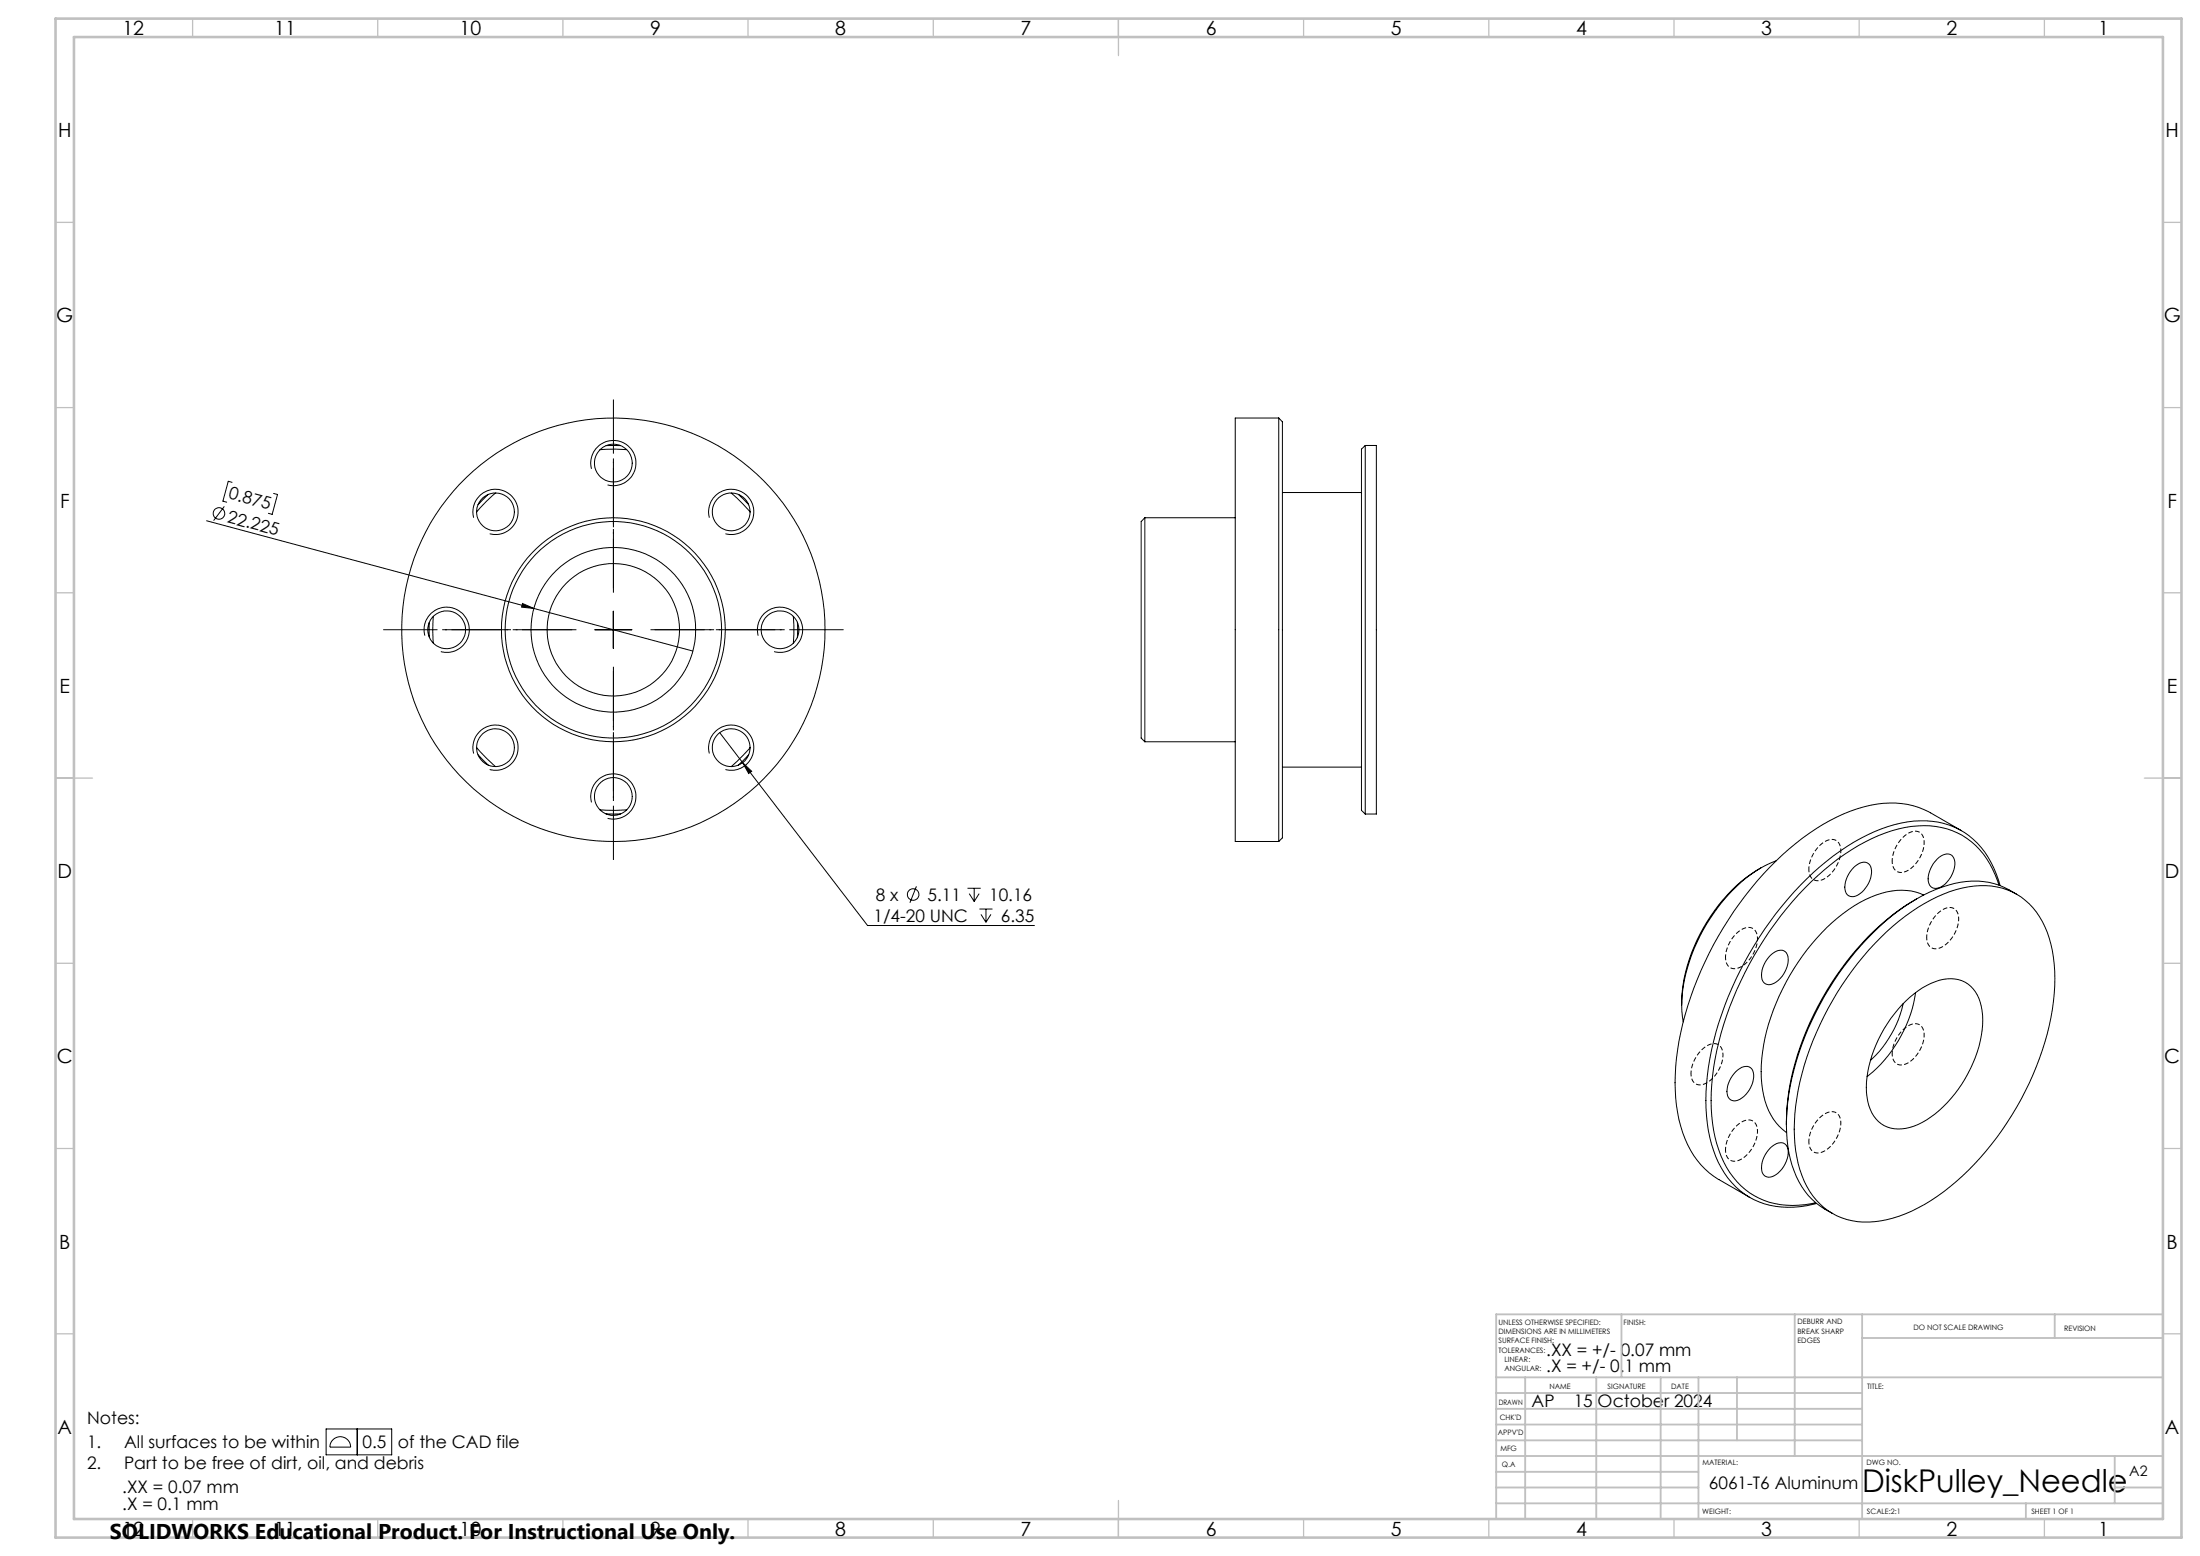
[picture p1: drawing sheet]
<svg xmlns="http://www.w3.org/2000/svg" width="594mm" height="420mm" viewBox="0 0 594 420" stroke-linecap="round" stroke-linejoin="round" font-family="sans-serif">
<g fill="none" stroke="#000" stroke-width=".27">
<path d="M345.3 112.8v114.3M345.3 112.8l1 1.1v112.2l-1 1M345.3 112.8h-11.8v114.3h11.8M60.6 136.7l-2.9 3.8M62.7 130.2l-1.1-.3-1.4 5.4 1 .3M73.9 133.2l1 .3-1.4 5.3-1-.2M127.9 139.8a6.1 6.1 0 0 1 5.3-7.7 6.1 6.1 0 0 1 6.7 6.6 6.1 6.1 0 0 1-7.7 5.4M131.8 133.4l-2.7 2.8M133.8 133.1l-2.5 2.2-2.6 2.9M159.7 126.6a6.1 6.1 0 0 1 5.4-7.7 6.1 6.1 0 0 1 6.6 6.6 6.1 6.1 0 0 1-7.7 5.4M162 121.4l4.2-.2 3 .2M163.7 120.3h3.9"/>
<path d="M191.5 139.8a6.1 6.1 0 0 1 5.4-7.7 6.1 6.1 0 0 1 6.6 6.6 6.1 6.1 0 0 1-7.6 5.4M197.4 133.1l5.1 5.1M199.4 133.4l2.7 2.8M309.1 139.8l-1 1v58.4l1 1M309.1 139.8v60.4M309.1 139.8h24.4M346.3 132.9h21.3M368.6 120.2h3v99.5h-3M368.6 120.2v99.5M368.6 120.2l-1 1v97.5l1 1M55.8 140.6l88.3 23.6M114.7 171.6a6.1 6.1 0 0 1 5.4-7.7 6.1 6.1 0 0 1 6.6 6.6 6.1 6.1 0 0 1-7.7 5.4"/>
<path d="M115.9 168v4M117 166.4l-.2 3.6 .2 3.6M141.1 162.9l3 1.3-3.3-.3zM144.1 164.2l43 11.5M160.6 170h10M165.6 165v10M204.7 171.6a6.1 6.1 0 0 1 5.4-7.7 6.1 6.1 0 0 1 6.6 6.6 6.1 6.1 0 0 1-7.7 5.4M214.2 166.4l.1 2.4-.1 4.8M215.3 168v4M194.3 197.7l39.9 52.1h45.1M127.9 203.4a6.1 6.1 0 0 1 5.3-7.7 6.1 6.1 0 0 1 6.7 6.6 6.1 6.1 0 0 1-7.7 5.4M128.7 201.8l2.6 2.9 2.5 2.2"/>
<path d="M129.1 203.7l2.7 2.8M159.7 216.6a6.1 6.1 0 0 1 5.3-7.7 6.1 6.1 0 0 1 6.7 6.6 6.1 6.1 0 0 1-7.7 5.4M162 218.6l4.2 .1 3-.1M163.7 219.7h3.9M191.5 203.4a6.1 6.1 0 0 1 5.4-7.7 6.1 6.1 0 0 1 6.6 6.6 6.1 6.1 0 0 1-7.6 5.4M200.5 205.9l2.5 2.3-.9 .6zM202.1 203.7l-2.7 2.8M202.5 201.8l-5.1 5.1M309.1 200.2h24.4M346.3 207.1h21.3M247.4 239.2l-1.7 4.5M261.2 239.8h3.6"/>
<path d="M263 239.8v3.5M475.4 234.3a44.9 44.9 0 0 0-19.3 24.7 36.5 36.5 0 0 0-2 12.3M479.6 232.4a36.1 36.1 0 0 0-16.7 13.9 44.8 44.8 0 0 0-8.8 26.5l.3 3M500.5 234.2a3.1 3.1 0 0 1 4-1.1 4.1 4.1 0 0 1 .3 4.6 6.1 6.1 0 0 1-4.8 4.3 2.38 2.38 0 0 1-1.8-3.2l.6-2.1zM523 231.9a3.2 3.2 0 0 1 4-1 4 4 0 0 1 .3 4.6 6 6 0 0 1-4.8 4.3 2.42 2.42 0 0 1-1.9-3.2l1-2.8zM529.6 224.2l-8.3-4.8a24 24 0 0 0-19.9-1.1 61.8 61.8 0 0 0-25.4 17.7 93.6 93.6 0 0 0-23.4 49.6 41.8 41.8 0 0 0 3.9 24.9 20.8 20.8 0 0 0 7.6 7.9l8.3 4.8M539.7 238.9a21.7 21.7 0 0 0-12.6-14.7 27 27 0 0 0-19.9 1.3 68.2 68.2 0 0 0-26.4 21.7 89.2 89.2 0 0 0-18.6 45.5 38.1 38.1 0 0 0 4.8 23.8 20.2 20.2 0 0 0 20.4 8.7l2.8-.6M540 239a22.8 22.8 0 0 0-12.3-15.7 26.1 26.1 0 0 0-19.8 .4 65.8 65.8 0 0 0-26.8 20.9 92.3 92.3 0 0 0-20.1 45.8 43.3 43.3 0 0 0 3 23.4 20.5 20.5 0 0 0 22.1 11.9l4.4-.8M261.7 241.2l1.3 2.1M264.4 241.2l-1.4 2.1M264.4 245.4h3.6M264.9 246.8l1.3 2.1"/>
<path d="M266.2 245.4v3.5M267.5 246.8l-1.3 2.1M478 257.9a3.1 3.1 0 0 1 4-1 4.4 4.4 0 0 1 0 5.3 6 6 0 0 1-4.5 3.6 2.43 2.43 0 0 1-1.8-3.2l.5-2.2zM507.8 253.1a48.4 48.4 0 0 1 22-13.4 19 19 0 0 1 18.1 4.3 25.4 25.4 0 0 1 6.7 16.3 65.8 65.8 0 0 1-7.8 34.3 74.2 74.2 0 0 1-27.2 30.5 29 29 0 0 1-19.5 4.4 18.6 18.6 0 0 1-14.1-13.8 46.3 46.3 0 0 1 0-23.6 83.1 83.1 0 0 1 21.8-39zM517.5 242.6a69.4 69.4 0 0 0-25.5 26.9 69.8 69.8 0 0 0-9.7 34M519.4 241.6a16.9 16.9 0 0 0-14.4 .6 48.5 48.5 0 0 0-20.6 19.2 53 53 0 0 0-8.9 29.6 19.2 19.2 0 0 0 5.8 13.9l1.1 .8M544.5 241.4a21.2 21.2 0 0 0-20.1-2 56.6 56.6 0 0 0-23.5 17.6 79.5 79.5 0 0 0-18.4 42.5 35.9 35.9 0 0 0 3.2 19.5 19.2 19.2 0 0 0 9.1 8.5M513.9 270.9a29.9 29.9 0 0 1-8.9 15.4M514.6 270.2a19.8 19.8 0 0 1 11.2-6 8.3 8.3 0 0 1 9.2 7.5 27.8 27.8 0 0 1-3.7 18.1 30.2 30.2 0 0 1-14.5 14.2 8.9 8.9 0 0 1-10.3-2 15.2 15.2 0 0 1-2.2-12.6 36.7 36.7 0 0 1 10.3-19.2zM517.2 268a36.2 36.2 0 0 1-13.1 22.6M468.7 289.3a3.1 3.1 0 0 1 4-1.1 4.1 4.1 0 0 1 .3 4.6 6.2 6.2 0 0 1-4.8 4.4 2.43 2.43 0 0 1-1.9-3.3l.6-2.1zM478 309.9a3.1 3.1 0 0 1 4-1.1 4.4 4.4 0 0 1 0 5.3 6 6 0 0 1-4.5 3.7 2.43 2.43 0 0 1-1.8-3.3l.5-2.1z"/>
<path d="M88.1 385.7h17.7v7h-17.7zM89.9 388.7a2.8 2.8 0 0 1 3-.7 2.8 2.8 0 0 1 1.8 2.6h-5.6l.1-.9zM96.4 385.7v7"/>
<circle cx="59.1" cy="138.6" r="1.57"/>
<circle cx="133.8" cy="138.2" r="5.1"/>
<circle cx="165.6" cy="125" r="5.1"/>
<circle cx="197.4" cy="138.2" r="5.1"/>
<circle cx="120.6" cy="170" r="5.1"/>
<circle cx="165.6" cy="170" r="57.1"/>
<circle cx="165.6" cy="170" r="22.2"/>
<circle cx="165.6" cy="170" r="17.9"/>
<circle cx="165.6" cy="170" r="29.2"/>
<circle cx="165.6" cy="170" r="30.2"/>
<circle cx="210.6" cy="170" r="5.1"/>
<circle cx="133.8" cy="201.8" r="5.1"/>
<circle cx="165.6" cy="215" r="5.1"/>
<circle cx="197.4" cy="201.8" r="5.1"/>
<circle cx="246.6" cy="241.4" r="1.55"/>
</g>
<path d="M488.4 234.6a2.66 2.66 0 0 0 1.4 2.9 2.66 2.66 0 0 0 3.1-.5 8.9 8.9 0 0 0 3.9-8.8 2.56 2.56 0 0 0-4.2-1 9.6 9.6 0 0 0-4.2 7.4M510.9 232.4a2.66 2.66 0 0 0 1.4 2.9 2.66 2.66 0 0 0 3.1-.5 8.9 8.9 0 0 0 3.9-8.8 2.56 2.56 0 0 0-4.2-1 9.6 9.6 0 0 0-4.2 7.4M465.9 258.4a2.66 2.66 0 0 0 1.4 2.8 2.66 2.66 0 0 0 3.1-.4 8.9 8.9 0 0 0 3.9-8.8 2.56 2.56 0 0 0-4.2-1 9.6 9.6 0 0 0-4.2 7.4M520.2 253a2.66 2.66 0 0 0 1.4 2.9 2.66 2.66 0 0 0 3.1-.5 8.9 8.9 0 0 0 3.9-8.8 2.56 2.56 0 0 0-4.1-1 9.6 9.6 0 0 0-4.3 7.4M456.6 289.8a2.66 2.66 0 0 0 1.3 2.8 2.66 2.66 0 0 0 3.2-.5 8.9 8.9 0 0 0 3.9-8.8 2.56 2.56 0 0 0-4.2-1 9.6 9.6 0 0 0-4.2 7.5M510.9 284.4a2.66 2.66 0 0 0 1.4 2.8 2.66 2.66 0 0 0 3.1-.4 8.9 8.9 0 0 0 3.9-8.8 2.56 2.56 0 0 0-4.2-1.1 9.6 9.6 0 0 0-4.2 7.5M465.9 310.4a2.66 2.66 0 0 0 1.4 2.8 2.66 2.66 0 0 0 3.1-.5 8.9 8.9 0 0 0 3.9-8.8 2.56 2.56 0 0 0-4.2-1 9.6 9.6 0 0 0-4.2 7.5M488.4 308.1a2.66 2.66 0 0 0 1.4 2.9 2.66 2.66 0 0 0 3.1-.5 8.9 8.9 0 0 0 3.9-8.8 2.56 2.56 0 0 0-4.2-1 9.6 9.6 0 0 0-4.2 7.4" fill="none" stroke="#000" stroke-width=".27" stroke-dasharray="1.3 .6" stroke-dashoffset=".5" stroke-linecap="butt"/>
<path d="M165.6 160v-36.6M155.6 170h-36.6M165.6 180v36.6M175.6 170h36.6" fill="none" stroke="#000" stroke-width=".27" stroke-dasharray="15.2 1.3 1.3 1.3" stroke-dashoffset="-1.1" stroke-linecap="butt"/>
<path d="M165.6 160v-52.2M155.6 170h-52.1M165.6 180v52.1M175.6 170h52.2" fill="none" stroke="#000" stroke-width=".27" stroke-dasharray="15.2 1.3 1.3 1.3" stroke-dashoffset=".6" stroke-linecap="butt"/>
<g fill="none" stroke="#c0c0c0" stroke-width=".35">
<path d="M52 5v5M102 5v5M152 5v5M202 5v5M252 5v5M302 5v10M352 5v5M402 5v5M452 5v5M502 5v5M552 5v5M15 60h5"/>
<path d="M584 60h5M15 110h5M584 110h5M15 160h5M584 160h5M15 210h10M579 210h10M15 260h5M584 260h5M15 310h5M584 310h5M15 360h5"/>
<path d="M584 360h5M52 410v5M102 410v5M152 410v5M202 410v5M252 410v5M302 405v10M352 410v5M402 410v5M452 410v5M502 410v5M552 410v5"/>
</g>
<g fill="none" stroke="#c0c0c0" stroke-width=".5">
<path d="M437.8 354.8v17M484.6 354.8v38.2M502.8 354.8v55.2M554.8 354.8v6.4M584 354.8h-180v55.2M404 371.8h180M404 376h98.8M411.8 371.8v38.2M431 371.8v38.2M448.4 371.8v38.2M458.6 371.8v38.2M469 371.8v17"/>
<path d="M502.8 361.2h81.2M404 388.8h98.8M404 384.5h98.8M404 380.3h98.8M404 397.3h54.6M404 393h180M571 393v12.8M404 405.8h180M404 401.5h54.6M547 405.8v4.2M571 401.5h13"/>
</g>
<path d="M15 5h574v410h-574zM20 10h564v400h-564z" fill="none" stroke="#c0c0c0" stroke-width=".7"/>
<path d="M141.1 162.9l3 1.3-3.3-.3zM200.5 205.9l2.5 2.3-.9 .6z" fill="#000"/>
<text font-size="8.5" x="502.7" y="402.7">DiskPulley_Needle</text>
<text font-size="5.8" x="29.7" y="415.3">SOLIDWORKS Educational Product. For Instructional Use Only.</text>
<g font-size="5.3">
<text x="33.1" y="9.5">12</text>
<text x="74.1" y="9.5">11</text>
<text x="124.1" y="9.5">10</text>
<text x="175.5" y="9.5">9</text>
<text x="225.5" y="9.5">8</text>
<text x="275.5" y="9.5">7</text>
<text x="325.5" y="9.5">6</text>
<text x="375.5" y="9.5">5</text>
<text x="425.5" y="9.5">4</text>
<text x="475.5" y="9.5">3</text>
<text x="525.5" y="9.5">2</text>
<text x="566.5" y="9.5">1</text>
<text x="15.7" y="37">H</text>
<text x="584.7" y="37">H</text>
<text x="15.2" y="87">G</text>
<text x="584.2" y="87">G</text>
<text x="16.2" y="137">F</text>
<text x="585.2" y="137">F</text>
<text x="16.1" y="187">E</text>
<text x="585.1" y="187">E</text>
<text x="15.5" y="237">D</text>
<text x="584.5" y="237">D</text>
<text x="15.4" y="287">C</text>
<text x="584.4" y="287">C</text>
<text x="16" y="337">B</text>
<text x="585" y="337">B</text>
<text x="15.5" y="387">A</text>
<text x="584.5" y="387">A</text>
<text x="33.1" y="414.5">12</text>
<text x="74.1" y="414.5">11</text>
<text x="124.1" y="414.5">10</text>
<text x="175.5" y="414.5">9</text>
<text x="225.5" y="414.5">8</text>
<text x="275.5" y="414.5">7</text>
<text x="325.5" y="414.5">6</text>
<text x="375.5" y="414.5">5</text>
<text x="425.5" y="414.5">4</text>
<text x="475.5" y="414.5">3</text>
<text x="525.5" y="414.5">2</text>
<text x="566.5" y="414.5">1</text>
</g>
<g font-size="4.7">
<text x="61.5" y="134.5" transform="rotate(15 61.5 134.5)">0.875</text>
<text x="61.2" y="140.9" transform="rotate(15 61.2 140.9)">22.225</text>
<text x="236.4" y="243.1">8 x</text>
<text x="250.4" y="243.1">5.11</text>
<text x="267.1" y="243.1">10.16</text>
<text x="235.8" y="248.8">1/4-20 UNC</text>
<text x="270.3" y="248.8">6.35</text>
<text x="417.5" y="365.9">.XX = +/- 0.07 mm</text>
<text x="417.5" y="370.5">.X = +/- 0.1 mm</text>
<text x="413.5" y="379.8">AP</text>
<text x="424.9" y="379.8">15 October 2024</text>
<text x="23.5" y="384.3">Notes:</text>
<text x="23.5" y="391">1.</text>
<text x="33.5" y="391">All surfaces to be within</text>
<text x="97.9" y="391">0.5</text>
<text x="107.4" y="391">of the CAD file</text>
<text x="23.5" y="396.6">2.</text>
<text x="33.5" y="396.6">Part to be free of dirt, oil, and debris</text>
<text x="461.4" y="402">6061-T6 Aluminum</text>
<text x="33" y="403">.XX = 0.07 mm</text>
<text x="33" y="407.6">.X = 0.1 mm</text>
</g>
<text font-size="3.9" x="574.9" y="398.5">A2</text>
<g font-size="2">
<text x="404.6" y="357.6">UNLESS OTHERWISE SPECIFIED:</text>
<text x="438.4" y="357.6">FINISH:</text>
<text x="485.3" y="357.5">DEBURR AND</text>
<text x="485.3" y="360">BREAK SHARP</text>
<text x="516.6" y="359">DO NOT SCALE DRAWING</text>
<text x="557.3" y="359.2">REVISION</text>
<text x="404.6" y="360.1">DIMENSIONS ARE IN MILLIMETERS</text>
<text x="404.6" y="362.6">SURFACE FINISH:</text>
<text x="404.6" y="365.1">TOLERANCES:</text>
<text x="485.3" y="362.5">EDGES</text>
<text x="406.2" y="367.6">LINEAR:</text>
<text x="406.2" y="370.1">ANGULAR:</text>
<text x="418.3" y="375">NAME</text>
<text x="434" y="374.9">SIGNATURE</text>
<text x="451.2" y="374.9">DATE</text>
<text x="504.1" y="374.9">TITLE:</text>
<text x="404.6" y="379.1">DRAWN</text>
<text x="404.9" y="383.3">CHK'D</text>
<text x="404.4" y="387.4">APPV'D</text>
<text x="405.1" y="391.8">MFG</text>
<text x="405.5" y="396">Q.A</text>
<text x="459.6" y="395.5">MATERIAL:</text>
<text x="504" y="395.5">DWG NO.</text>
<text x="459.6" y="408.5">WEIGHT:</text>
<text x="504.1" y="408.6">SCALE:2:1</text>
<text x="548.5" y="408.6">SHEET 1 OF 1</text>
</g>
</svg>
